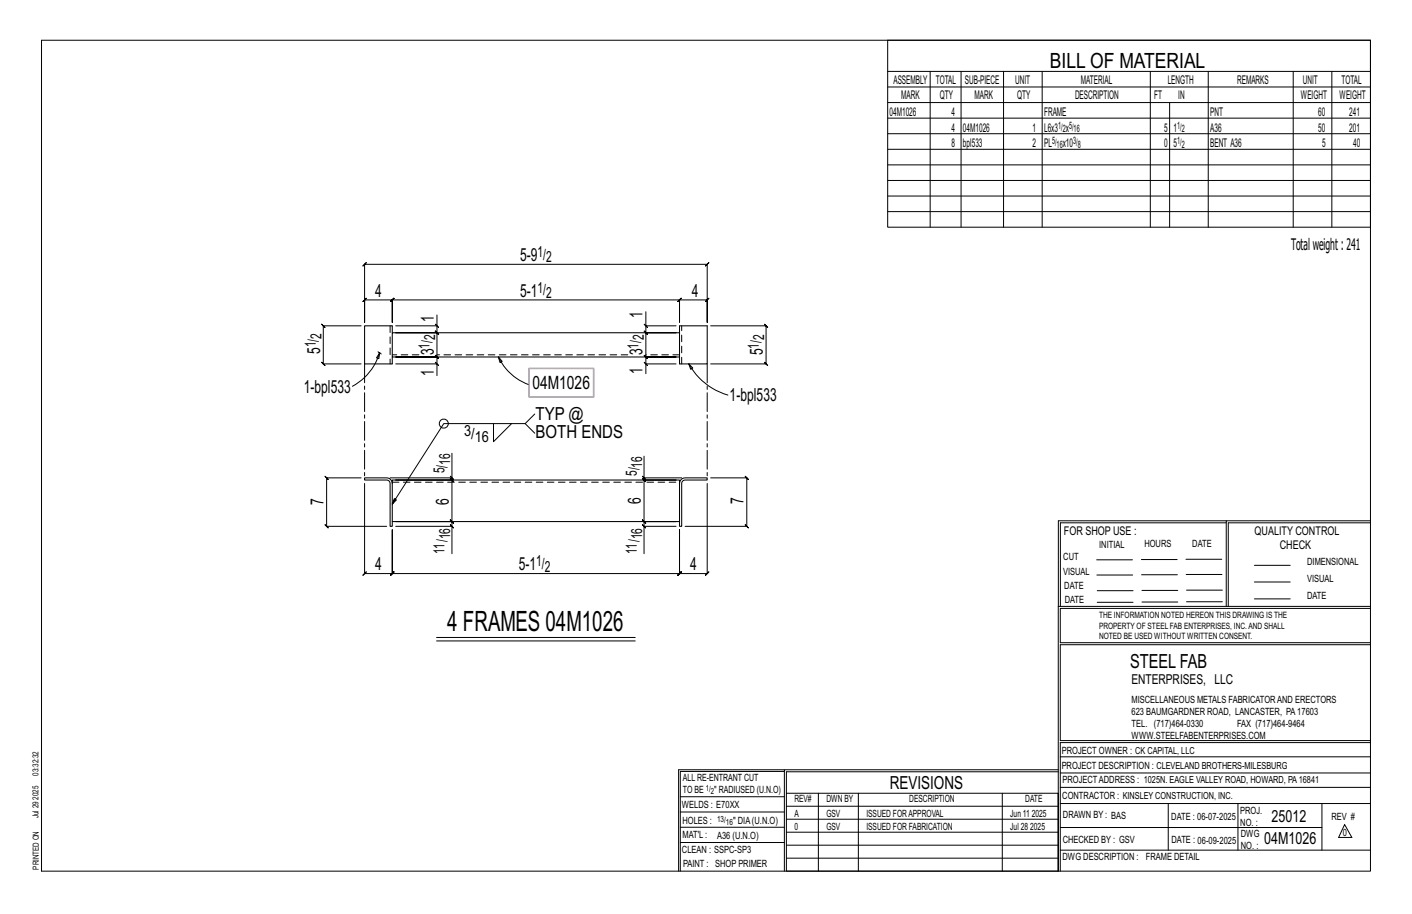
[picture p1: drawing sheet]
<svg xmlns="http://www.w3.org/2000/svg" width="432mm" height="279mm" viewBox="0 0 432 279" stroke-linecap="round" stroke-linejoin="round" font-family="sans-serif">
<g fill="none" stroke="#000" stroke-width=".31">
<path d="M12.7 12.3h406.4v254h-406.4zM271.5 12.3h147.6v57.2h-147.6zM271.5 21.8h147.6M271.5 26.6h147.6M271.5 31.4h147.6M271.5 36.1h147.6M284.5 21.8v47.7M293.9 21.8v47.7M306.9 21.8v47.7M318.7 21.8v47.7M351.8 21.8v47.7M357.7 31.4v38.1"/>
<path d="M369.5 21.8v47.7M395.5 21.8v47.7M407.3 21.8v47.7M271.5 40.9h147.6M271.5 45.6h147.6M271.5 50.4h147.6M271.5 55.2h147.6M271.5 59.9h147.6M271.5 64.7h147.6M110.4 99.6h-11.5l-.5-.5 1 1-.5-.5v11.6l-.5-.5 1 1-.5-.5h11.5M111.5 80.8l-.5 .5 1-1-.5 .5h104.8l-.5 .5 1-1-.5 .5v17.7v-6.8l.5-.5-1 1 .5-.5h-8.5l.5-.5-1 1 .5-.5v6.8v-6.8l.5-.5-1 1 .5-.5h-87.8l.5-.5-1 1 .5-.5v6.8v-6.8l.5-.5-1 1 .5-.5h-8.5l.5-.5-1 1 .5-.5v6.8zM133.1 99.1l1 1z"/>
<path d="M133.6 99.6v2.1l-.5-.5 1 1-.5-.5h-12.6h12.6l-.5-.5 1 1-.5-.5v7.4l-.5-.5 1 1-.5-.5h-12.6h12.6l-.5-.5 1 1-.5-.5v2.1M133.6 96.3v3.3h-12.6M197 99.1l1 1zM197.5 99.6v2.1l-.5-.5 1 1-.5-.5h9.2h-9.2l-.5-.5 1 1-.5-.5v7.4l-.5-.5 1 1-.5-.5h9.2h-9.2l-.5-.5 1 1-.5-.5v2.1M197.5 95.3v4.3h9.2M217.3 99.6h17l-.5-.5 1 1-.5-.5v11.6l-.5-.5 1 1-.5-.5h-17M115.6 107.5l.5 .4M116.1 107.9l-.2 1.7-.8-.2zM116.1 107.9a17.2 17.2 0 0 1-8.3 10.2M116.1 107.9l.5 .3M121 111.2h12.6v3.6M133.1 110.7l1 1z"/>
<path d="M152.4 109.1l1.2 1.4-.7 .3zM152.4 109.1a16.5 16.5 0 0 0 9.3 8.5M197 110.7l1 1zM206.7 111.2h-9.2v3M210.6 111.2l1.3 1.3-.7 .4zM210.6 111.2a20 20 0 0 0 12 9.6M138.2 138.6v7.5h-18.9M150.9 129.5v5.5l5.5-5.5M160.6 129.5l2.9 2.9M163.5 126.6l-2.9 2.9h-24.9l-15.7 24.6 .6-1.7 .6 .4-1.2 1.3M197 139.4v6.7h11.5M110.4 146.1h-10.5l-.5-.5 1 1-.5-.5v14.8l-.5-.5 1 1-.5-.5h18.3"/>
<path d="M111.5 147.8v27.5l-.5 .5 1-1-.5 .5h8.5l-.5 .5 1-1-.5 .5v-13.3v13.3l-.5 .5 1-1-.5 .5h87.8l-.5 .5 1-1-.5 .5v-13.3v13.3l-.5 .5 1-1-.5 .5h8.5l-.5 .5 1-1-.5 .5v-27.5M137.7 145.6l1 1zM138.2 146.1v.6l-.5-.5 1 1-.5-.5h-17.2h17.2l-.5-.5 1 1-.5-.5v12.7l-.5-.5 1 1-.5-.5h-17.2h17.2l-.5-.5 1 1-.5-.5v1.5M196.5 145.6l1 1zM197 146.1v.6l-.5-.5 1 1-.5-.5h9.7h-9.7l-.5-.5 1 1-.5-.5v12.7l-.5-.5 1 1-.5-.5h9.7h-9.7l-.5-.5 1 1-.5-.5v1.5M217.3 146.1h11.1l-.5-.5 1 1-.5-.5v14.8l-.5-.5 1 1-.5-.5h-18.9M375 159.8h-50.7v25.6M375 159.2h-51.3l-.1 107.1M419.1 159.2h-44.1v26.2M419.1 159.8h-43.5v25.6M121 160.9h17.2v8.4M137.7 160.4l1 1z"/>
<path d="M196.5 160.4l1 1zM206.7 160.9h-9.7v8.4M335.4 171.1h10.9M335.4 175.8h11M349 171h11M349.1 175.7h11M362.7 171h10.9M362.7 175.6h11M383.6 172.8h11M383.6 177.9h11M133.5 194.9h60.8M133.5 195.9h60.8"/>
<path d="M323.7 185.4h95.4M335.5 184.1h11M335.5 180.6h11M349.2 184h11M349.2 180.5h11M362.9 180.4h10.9M362.9 184h10.9M383.6 183.1h11M419.1 186h-94.9v10.5h94.9M419.1 197.1h-94.9v29.3h94.9v.6h-94.9v39.3M239.9 235.8h-31.9v30.5M239.9 235.3h-32.4v31"/>
<path d="M323.6 235.3h-83.7v31M323.6 235.9h-83.1v6.6M324.2 236.3h94.9M324.2 231.4h94.9M208 252.9h31.9M208 257.5h31.9M208 243.6h31.9M208 248.2h31.9M240.5 242.5h83.1v23.8h-83.1zM240.5 258.4h83.1M240.5 254.4h83.1M240.5 250.4h83.1"/>
<path d="M240.5 246.5h83.1M250.3 242.5v23.8M262.5 242.5v23.8M306.5 242.5v23.8M324.2 253h80.1M324.2 245.6h94.9M324.2 259.9h94.9M324.2 240.7h94.9M357.3 245.6v14.3M378.6 245.6v14.3M404.3 245.6v14.3M411.2 252.1l2.2 3.9h-4z"/>
<path d="M240.5 262.3h83.1"/>
<circle cx="135.7" cy="129.5" r="1.38"/>
</g>
<path d="M120 101.7h87.8v7.4h-87.8zM120 101.7v-2.1h-8.5v11.6h8.5v-2.1M207.8 101.7v-2.1h8.5v11.6h-8.5v-2.1M111.5 146.1h6.7a1.72 1.72 0 0 1 1.8 1.7v13.1h-.7l-.1-13.6-1-.6h-6.7zM120 147.8v-1.1h87.8v14.2h.7l.1-13.6 .9-.6h6.8v-.6h-6.8a1.72 1.72 0 0 0-1.7 1.7M120 159.4h87.8" fill="none" stroke="#000" stroke-width=".32"/>
<path d="M119.3 99.6v11.6M128.1 108.5h-8.1M192 108.5h-58.4M207.8 108.5h-10.3M208.5 111.2v-11.6M120 147.4h87.8" fill="none" stroke="#000" stroke-width=".31" stroke-dasharray="2 1.4"/>
<path d="M161.8 112.6h19.7v8.8h-19.7z" fill="none" stroke="#f0f" stroke-width=".5"/>
<path d="M111.5 111.2v34.9M216.3 111.2v34.9" fill="none" stroke="#000" stroke-width=".31" stroke-dasharray="5.8 1 1 1"/>
<text font-size="8.6" x="136.8" y="192.9">4 FRAMES 04M1026</text>
<text font-size="6.4" x="321.1" y="20.7">BILL OF MATERIAL</text>
<text font-size="5.9" x="345.6" y="204.1">STEEL FAB</text>
<text font-size="5.6" x="162.9" y="118.8">04M1026</text>
<g font-size="5.5">
<text x="159" y="79.8">5-9</text>
<text x="114.7" y="90.7">4</text>
<text x="159" y="90.7">5-1</text>
<text x="211.5" y="90.7">4</text>
<text x="132.6" y="98.3" transform="rotate(-90 132.6 98.3)">1</text>
<text x="196.5" y="97.3" transform="rotate(-90 196.5 97.3)">1</text>
<text x="97.9" y="108.2" transform="rotate(-90 97.9 108.2)">5</text>
<text x="132.6" y="108.6" transform="rotate(-90 132.6 108.6)">3</text>
<text x="196.5" y="108.6" transform="rotate(-90 196.5 108.6)">3</text>
<text x="233.3" y="108.6" transform="rotate(-90 233.3 108.6)">5</text>
<text x="132.6" y="114.8" transform="rotate(-90 132.6 114.8)">1</text>
<text x="196.5" y="114.2" transform="rotate(-90 196.5 114.2)">1</text>
<text x="92.9" y="120">1-bpl533</text>
<text x="223.1" y="122.7">1-bpl533</text>
<text x="163.8" y="128.5">TYP @</text>
<text x="163.8" y="134">BOTH ENDS</text>
<text x="98.9" y="154.5" transform="rotate(-90 98.9 154.5)">7</text>
<text x="137.2" y="154.4" transform="rotate(-90 137.2 154.4)">6</text>
<text x="196" y="154.1" transform="rotate(-90 196 154.1)">6</text>
<text x="227.4" y="153.9" transform="rotate(-90 227.4 153.9)">7</text>
<text x="114.7" y="174.3">4</text>
<text x="158.7" y="174.3">5-1</text>
<text x="211" y="174.3">4</text>
<text x="272.2" y="241.1">REVISIONS</text>
</g>
<g font-size="5.1">
<text x="388.9" y="251.3">25012</text>
<text x="386.6" y="258.1">04M1026</text>
</g>
<text font-size="4.9" x="394.8" y="76.4">Totalweight : 241</text>
<g font-size="4.7">
<text x="164.4" y="78.6">1/</text>
<text x="167" y="80.2">2</text>
<text x="164.4" y="89.4">1/</text>
<text x="167" y="91.1">2</text>
<text x="96.6" y="106.2" transform="rotate(-90 96.6 106.2)">1/</text>
<text x="98.3" y="103.6" transform="rotate(-90 98.3 103.6)">2</text>
<text x="131.4" y="106.6" transform="rotate(-90 131.4 106.6)">1/</text>
<text x="133.1" y="104" transform="rotate(-90 133.1 104)">2</text>
<text x="195.3" y="106.6" transform="rotate(-90 195.3 106.6)">1/</text>
<text x="196.9" y="104" transform="rotate(-90 196.9 104)">2</text>
<text x="232" y="106.6" transform="rotate(-90 232 106.6)">1/</text>
<text x="233.7" y="104" transform="rotate(-90 233.7 104)">2</text>
<text x="141.9" y="133.3">3/</text>
<text x="145.2" y="135">16</text>
<text x="137.6" y="142" transform="rotate(-90 137.6 142)">16</text>
<text x="196.4" y="142.9" transform="rotate(-90 196.4 142.9)">16</text>
<text x="136" y="144.7" transform="rotate(-90 136 144.7)">5/</text>
<text x="194.7" y="145.5" transform="rotate(-90 194.7 145.5)">5/</text>
<text x="137.6" y="164.9" transform="rotate(-90 137.6 164.9)">16</text>
<text x="196.4" y="164.9" transform="rotate(-90 196.4 164.9)">16</text>
<text x="136" y="169.3" transform="rotate(-90 136 169.3)">11/</text>
<text x="164" y="173.1">1/</text>
<text x="194.7" y="169.3" transform="rotate(-90 194.7 169.3)">11/</text>
<text x="166.6" y="174.8">2</text>
</g>
<text font-size="4.2" x="346" y="209.1">ENTERPRISES, LLC</text>
<g font-size="3.7">
<text x="273.2" y="25.6">ASSEMBLY</text>
<text x="286.2" y="25.6">TOTAL</text>
<text x="295.1" y="25.6">SUB-PIECE</text>
<text x="310.4" y="25.6">UNIT</text>
<text x="330.5" y="25.6">MATERIAL</text>
<text x="357.1" y="25.6">LENGTH</text>
<text x="378.3" y="25.6">REMARKS</text>
<text x="398.4" y="25.6">UNIT</text>
<text x="410.2" y="25.6">TOTAL</text>
<text x="272.1" y="35.5">04M1026</text>
<text x="275.6" y="30.4">MARK</text>
<text x="287.4" y="30.4">QTY</text>
<text x="290.9" y="35.5">4</text>
<text x="298" y="30.4">MARK</text>
<text x="311" y="30.4">QTY</text>
<text x="319.3" y="35.5">FRAME</text>
<text x="328.7" y="30.4">DESCRIPTION</text>
<text x="353" y="30.4">FT</text>
<text x="360.3" y="30.4">IN</text>
<text x="370.1" y="35.5">PNT</text>
<text x="397.8" y="30.4">WEIGHT</text>
<text x="403.2" y="35.5">60</text>
<text x="409.6" y="30.4">WEIGHT</text>
<text x="412.6" y="35.5">241</text>
<text x="290.9" y="40.2">4</text>
<text x="294.5" y="40.2">04M1026</text>
<text x="315.8" y="40.2">1</text>
<text x="319.3" y="40.2">L6x3 x</text>
<text x="356" y="40.2">5</text>
<text x="358.9" y="40.2">1</text>
<text x="370.1" y="40.2">A36</text>
<text x="403.2" y="40.2">50</text>
<text x="412.6" y="40.2">201</text>
<text x="290.9" y="45">8</text>
<text x="294.5" y="45">bpl533</text>
<text x="315.8" y="45">2</text>
<text x="319.3" y="45">PL</text>
<text x="325" y="45">x10</text>
<text x="356" y="45">0</text>
<text x="358.9" y="45">5</text>
<text x="370.1" y="45">BENT A36</text>
<text x="404.3" y="45">5</text>
<text x="413.8" y="45">40</text>
<text x="325.3" y="163.4">FOR SHOP USE :</text>
<text x="383.7" y="163.4">QUALITY CONTROL</text>
<text x="391.4" y="167.8">CHECK</text>
</g>
<g font-size="3.1">
<text x="323.6" y="39.4">1/ 5/</text>
<text x="325" y="40.5">2</text>
<text x="328.3" y="40.5">16</text>
<text x="360" y="39.4">1/</text>
<text x="361.4" y="40.5">2</text>
<text x="321.7" y="44.1">5/</text>
<text x="323.1" y="45.3">16</text>
<text x="328.2" y="44.1">3/</text>
<text x="329.6" y="45.3">8</text>
<text x="360" y="44.1">1/</text>
<text x="361.4" y="45.3">2</text>
<text x="336.2" y="167.4">INITIAL</text>
<text x="350" y="167.1">HOURS</text>
<text x="364.6" y="167.2">DATE</text>
<text x="325.2" y="171.3">CUT</text>
<text x="399.8" y="172.8">DIMENSIONAL</text>
<text x="325.1" y="175.8">VISUAL</text>
<text x="399.8" y="177.9">VISUAL</text>
<text x="325.5" y="180">DATE</text>
<text x="325.7" y="184.4">DATE</text>
<text x="399.8" y="183.1">DATE</text>
<text x="346" y="215">MISCELLANEOUS METALS FABRICATORAND ERECTORS</text>
<text x="346" y="218.6">623 BAUMGARDNER ROAD, LANCASTER, PA17603</text>
<text x="346" y="225.8">WWW.STEELFABENTERPRISES.COM</text>
<text x="346" y="222.2">TEL. (717)464-0330</text>
<text x="378.3" y="222.2">FAX (717)464-9464</text>
<text x="324.7" y="230.5">PROJECT OWNER : CK CAPITAL, LLC</text>
<text x="208.8" y="238.8">ALL RE-ENTRANT CUT</text>
<text x="324.7" y="235.1">PROJECT DESCRIPTION : CLEVELAND BROTHERS-MILESBURG</text>
<text x="324.9" y="239.5">PROJECTADDRESS : 1025N. EAGLE VALLEY ROAD, HOWARD, PA16841</text>
<text x="208.8" y="242.5">TO BE</text>
<text x="218.4" y="242.5">&quot; RADIUSED (U.N.O)</text>
<text x="242.9" y="245.3">REV#</text>
<text x="252.7" y="245.3">DWN BY</text>
<text x="278.1" y="245.3">DESCRIPTION</text>
<text x="313.5" y="245.3">DATE</text>
<text x="324.9" y="244.2">CONTRACTOR : KINSLEY CONSTRUCTION, INC.</text>
<text x="208.5" y="247">WELDS : E70XX</text>
<text x="208.7" y="251.7">HOLES :</text>
<text x="224.2" y="251.8">&quot; DIA(U.N.O)</text>
<text x="242.9" y="249.9">A</text>
<text x="252.7" y="249.9">GSV</text>
<text x="264.9" y="249.9">ISSUED FORAPPROVAL</text>
<text x="309" y="249.9">Jun 11</text>
<text x="315.5" y="249.9">2025</text>
<text x="325.1" y="250">DRAWN BY : BAS</text>
<text x="358.2" y="250.5">DATE : 06-07-2025</text>
<text x="379.3" y="248.9">PROJ.</text>
<text x="407.2" y="250.5">REV #</text>
<text x="208.7" y="256.3">MAT'L :</text>
<text x="219.3" y="256.4">A36 (U.N.O)</text>
<text x="242.9" y="253.8">0</text>
<text x="252.7" y="253.8">GSV</text>
<text x="264.9" y="253.8">ISSUED FOR FABRICATION</text>
<text x="309" y="253.8">Jul 28</text>
<text x="315" y="253.8">2025</text>
<text x="325" y="257.6">CHECKED BY : GSV</text>
<text x="358.3" y="257.7">DATE : 06-09-2025</text>
<text x="379.3" y="252.5">NO. :</text>
<text x="379.5" y="255.9">DWG</text>
<text x="410.6" y="255.5">0</text>
<text x="208.6" y="260.7">CLEAN : SSPC-SP3</text>
<text x="324.9" y="262.9">DWG DESCRIPTION :</text>
<text x="350.4" y="263">FRAME DETAIL</text>
<text x="379.5" y="259.5">NO. :</text>
<text x="208.9" y="265">PAINT : SHOP PRIMER</text>
</g>
<g font-size="2.7">
<text x="336.1" y="189">THE INFORMATION NOTED HEREON THIS DRAWING IS THE</text>
<text x="336.1" y="195.4">NOTED BE USED WITHOUT WRITTEN CONSENT.</text>
<text x="336.1" y="192.2">PROPERTY OF STEEL FAB ENTERPRISES, INC.AND SHALL</text>
</g>
<g font-size="2.6">
<text x="215.9" y="241.8">1/</text>
<text x="217.4" y="242.7">2</text>
<text x="219.3" y="251.1">13/</text>
<text x="222" y="252.1">16</text>
</g>
<g font-size="2.5">
<text x="11.7" y="237.1" transform="rotate(-90 11.7 237.1)">03:32:32</text>
<text x="11.8" y="244.4" transform="rotate(-90 11.8 244.4)">2025</text>
<text x="11.8" y="250.1" transform="rotate(-90 11.8 250.1)">Jul 29</text>
<text x="11.9" y="265.8" transform="rotate(-90 11.9 265.8)">PRINTED ON</text>
</g>
</svg>
